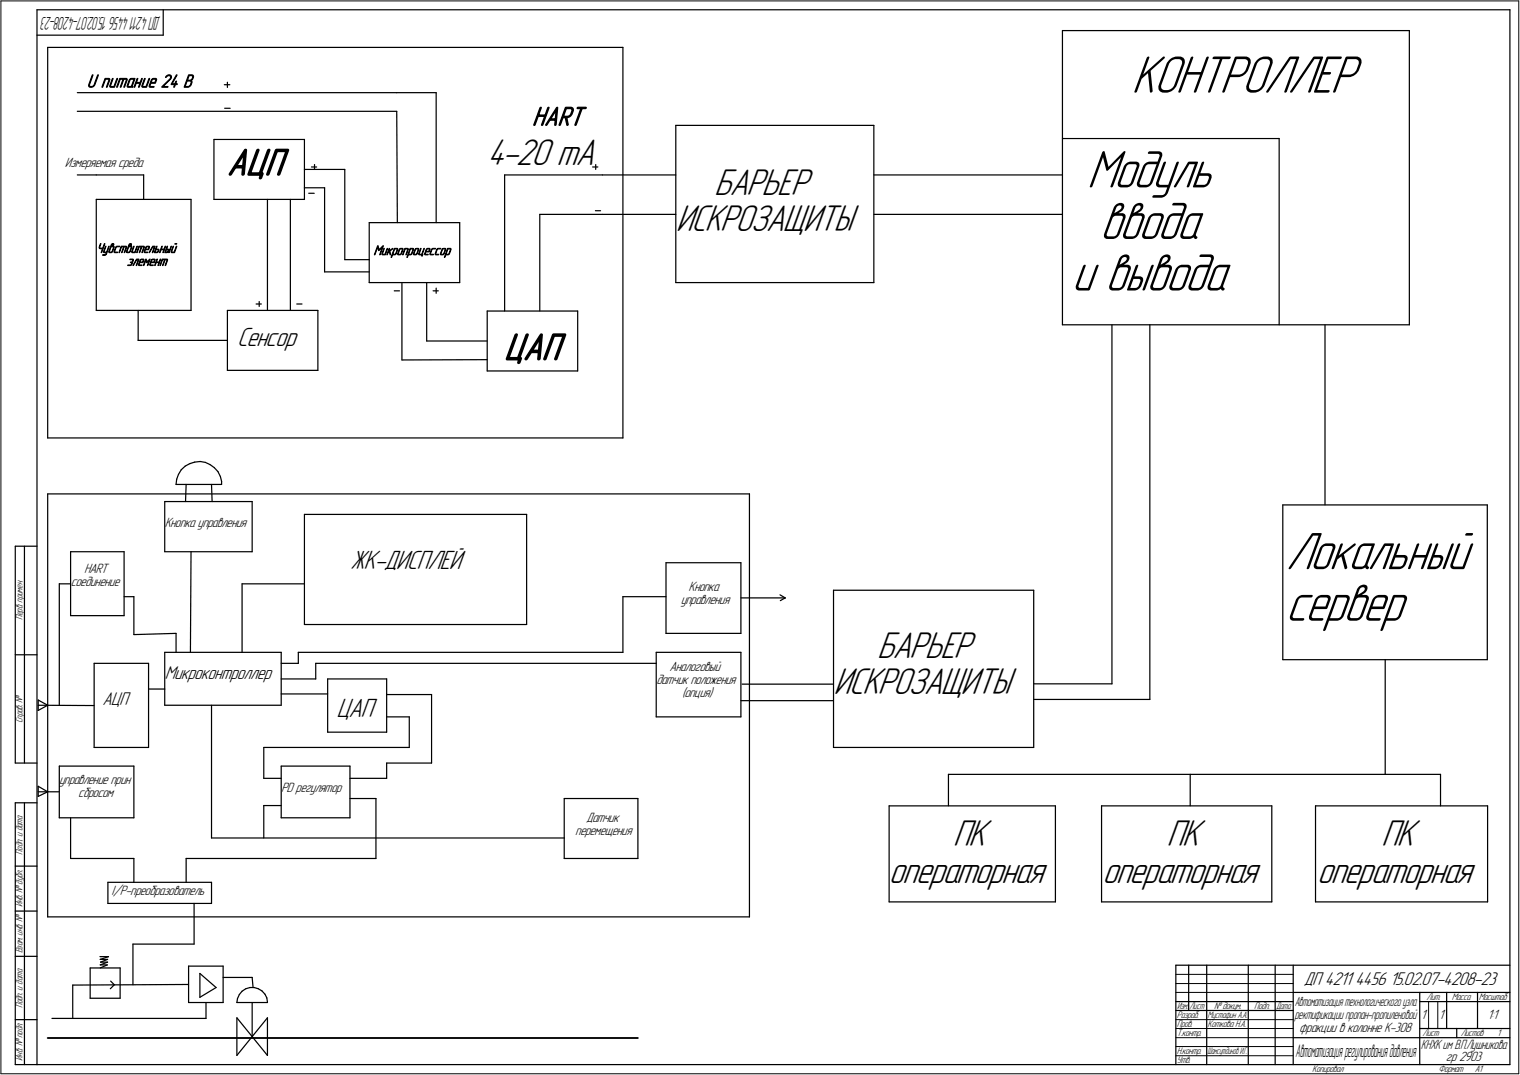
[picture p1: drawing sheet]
<svg xmlns="http://www.w3.org/2000/svg" width="842mm" height="595mm" viewBox="0 0 842 595" stroke-linecap="round" stroke-linejoin="round" font-family="sans-serif">
<g fill="none" stroke="#000" stroke-width=".68">
<path d="M20 5v584zM20 5h817zM20 19h70zM90 5v14zM589 17h192zM589 17v163zM781 17v163zM837 5v584zM26 26h319zM26 26v216zM345 26v216zM43 51h177z"/>
<path d="M124 47h3zM124 60h4zM126 46v2zM220 51h22zM242 51v72zM43 62h177zM119 77h50zM119 77v33zM169 77v33zM220 62v61zM374 69h110zM374 69v87z"/>
<path d="M484 69v87zM589 77h120zM709 77v103zM43 97h10zM53 97h27zM80 97v13zM169 94h22zM173 92h2zM174 91v3zM191 94v50zM280 97v75zM280 97h54z"/>
<path d="M328 92h3zM330 91v3zM334 97h40zM484 97h105zM53 110h53zM53 110v62zM106 110v62zM119 110h50zM148 110v62zM161 110v62zM169 104h11zM171 107h3z"/>
<path d="M180 104v47zM299 119v53zM299 119h35zM330 117h3zM334 119h40zM484 119h105zM205 123h50zM205 123v33zM255 123v33zM180 151h25zM191 144h14zM205 156h50z"/>
<path d="M223 156v43zM236 156v33zM242 160v2zM374 156h110zM53 172h53zM77 172v16zM126 172h50zM126 172v33zM142 168h3zM144 167v3zM164 168h3zM176 172v33z"/>
<path d="M218 161h3zM240 161h3zM270 172h50zM270 172v33zM320 172v33zM589 180h192zM616 180v199zM637 180v207zM734 180v100zM77 188h49zM223 199h47zM236 189h34z"/>
<path d="M126 205h50zM270 205h50zM26 242h319zM103 258l2-1zM105 257l3-1zM108 256h3zM111 256h3zM114 256l2 1zM116 257l3 2zM119 259l2 2zM26 273h389zM26 273v235z"/>
<path d="M91 278h49zM91 278v27zM98 268h25zM98 265v3zM99 263l-1 2zM100 260l-1 3zM100 260l3-2zM103 268v10zM117 268l1 10zM121 261l1 3zM122 264l1 3zM123 267v1z"/>
<path d="M140 278v27zM415 273v235zM711 280h113zM711 280v85zM824 280v85zM169 285h123zM169 285v61zM292 285v61zM8 302v120zM8 302h12zM14 302v120zM39 305v36z"/>
<path d="M39 305h30zM69 305v36zM91 305h49zM106 305l-1 56zM369 312h41zM369 312v39zM410 312v39zM33 323h6zM33 323v67zM69 330h5zM74 330v21zM134 323v38z"/>
<path d="M134 323h35zM345 330v31zM345 330h24zM410 331h25zM432 329l3 2zM432 333l3-2zM462 327h111zM462 327v87zM573 327v87zM39 341h30zM74 351h24zM98 351v10z"/>
<path d="M169 346h123zM369 351h41zM8 363h12zM52 367h30zM52 367v47zM82 367v47zM91 361h65zM91 361v29zM156 361v29zM156 376h19zM156 367h9zM165 361v6z"/>
<path d="M165 361h180zM175 367v9zM175 367h189zM182 376v29zM182 376h32zM214 376v29zM364 361h46zM364 361v36zM410 361v36zM411 379h51zM573 379h43zM711 365h113z"/>
<path d="M767 365v64zM21 390l31 1zM21 388l5 2zM21 388v5zM21 393l5-3zM82 382h9zM91 390h65zM117 390v74zM156 384h26zM214 397h13zM214 385h25zM227 397v17z"/>
<path d="M239 385v37zM364 397h46zM410 388h52zM573 387h64zM52 414h30zM146 414v17zM146 414h81zM182 405h32zM462 414h111zM8 422h12zM21 438h12zM21 435l5 3z"/>
<path d="M21 435v6zM33 424h41zM33 424v29zM74 424v29zM146 431h10zM156 424h38zM156 424v29zM194 424v29zM194 431h20zM214 422h25zM214 422v9zM525 429h242z"/>
<path d="M525 429v17zM659 429v17zM767 429h31zM798 429v17zM8 444v145zM8 444h12zM14 444v145zM21 441l5-3zM33 453h41zM39 453v22zM146 446h10zM146 446v18z"/>
<path d="M156 453h38zM194 442h14zM208 442v33zM313 442h40zM313 442v33zM353 442v33zM493 446h92zM493 446v53zM585 446v53zM610 446h95zM610 446v53zM705 446v53z"/>
<path d="M729 446h95zM729 446v53zM824 446v53zM8 480h12zM39 475h35zM74 475v14zM103 475v14zM103 475h105zM117 464h196zM313 475h40zM60 489h57zM60 489v11z"/>
<path d="M117 489v11zM493 499h92zM610 499h95zM729 499h95zM8 504h12zM26 508h389zM60 500h57zM108 500v23zM8 530h12zM50 536h17zM50 536v17zM55 530h5z"/>
<path d="M56 531l4-1zM56 531h4zM56 534l4-1zM56 534h3zM56 536l3-2zM56 533l4-2zM56 533h4zM67 536v17zM74 523h34zM74 523v22zM104 535h20zM104 535v20z"/>
<path d="M111 539v13zM111 539l9 8zM124 535v20zM651 534h186zM651 534v55zM659 534v25zM669 534v55zM692 534v55zM706 534v55zM716 534v55zM40 545v19zM40 545h64z"/>
<path d="M50 553h17zM61 543l2 2zM63 545l-2 2zM104 555h20zM111 552l9-5zM114 555v9zM124 541h16zM131 555h17zM132 553l-1 2zM133 551l-1 2zM134 549l-1 2zM134 549l2-2z"/>
<path d="M136 547h3zM139 547h2zM140 555v19zM140 541v6zM141 547h2zM143 547l2 2zM145 549l2 2zM147 551l1 2zM148 553v2zM148 555h.1M651 555h65zM651 559h65z"/>
<path d="M716 549h121zM787 549v40zM787 555h14zM801 549v20zM801 555h36zM819 549v20zM8 565h12zM29 564h85zM131 564v20zM131 564l17 20zM148 564v20zM148 564l-17 20z"/>
<path d="M716 575h71zM787 575h50zM787 569h50zM807 569v6zM8 589h12zM20 589h817z"/>
</g>
<path d="M26 575h327z" fill="none" stroke="#000" stroke-width="1"/>
<g fill="none" stroke="#000" stroke-width=".55">
<path d="M1 1v594zM1 1h840zM841 1v594zM651 539h65zM651 545h65zM651 549h65zM791 555v14zM797 555v14zM651 565h65zM651 569h65zM651 575h65zM651 579h65z"/>
<path d="M1 595h840zM651 585h65z"/>
</g>
<g font-size="31.1">
<text x="627" y="51">КОНТРОЛЛЕР</text>
<text x="602" y="104">Модуль</text>
<text x="609" y="132">ввода</text>
<text x="594" y="161">и вывода</text>
<text x="712" y="315">Локальный</text>
<text x="712" y="344">сервер</text>
</g>
<g font-size="21.9">
<text x="270" y="91">4-20 mA</text>
<text x="126" y="97">АЦП</text>
<text x="396" y="108">БАРЬЕР</text>
<text x="374" y="128">ИСКРОЗАЩИТЫ</text>
<text x="279" y="199">ЦАП</text>
<text x="486" y="364">БАРЬЕР</text>
<text x="462" y="384">ИСКРОЗАЩИТЫ</text>
<text x="528" y="469">ПК</text>
<text x="646" y="469">ПК</text>
<text x="765" y="469">ПК</text>
<text x="492" y="489">операторная</text>
<text x="611" y="489">операторная</text>
<text x="730" y="489">операторная</text>
</g>
<g font-size="15.6">
<text x="295" y="69">HART</text>
<text x="131" y="192">Сенсор</text>
<text x="194" y="315">ЖК-ДИСПЛЕЙ</text>
<text x="186" y="397">ЦАП</text>
</g>
<g font-size="10.8">
<text x="48" y="48">U питание 24 В</text>
<text x="91" y="376">Микроконтроллер</text>
<text x="57" y="391">АЦП</text>
<text x="722" y="545">ДП 4211</text>
<text x="751" y="545">4456</text>
<text x="770" y="545">15.02.07-4208-23</text>
</g>
<text font-size="10.4" x="89" y="9" transform="rotate(180 89 9)">ДП4211445615.02.07-4208-23</text>
<text font-size="10.3" x="718" y="585">Автоматизациярегулированиядавления</text>
<g font-size="7.9">
<text x="36" y="92">Измеряемая среда</text>
<text x="53" y="140">Чувствительный</text>
<text x="207" y="141">Микропроцессор</text>
<text x="70" y="147">элемент</text>
<text x="91" y="292">Кнопка управления</text>
<text x="47" y="317">HART</text>
<text x="39" y="324">соединение</text>
<text x="381" y="327">Кнопка</text>
<text x="377" y="334">управления</text>
<text x="371" y="372">Аналоговый</text>
<text x="364" y="379">датчик положения</text>
<text x="378" y="386">(опция)</text>
<text x="33" y="434">управление прин</text>
<text x="43" y="441">сбросом</text>
<text x="156" y="438">PD регулятор</text>
<text x="325" y="455">Датчик</text>
<text x="319" y="462">перемещения</text>
<text x="62" y="495">I/P-преобразователь</text>
<text x="787" y="564">1</text>
<text x="797" y="564">1</text>
<text x="824" y="564">1:1</text>
<text x="720" y="571">фракции в колонне К-308</text>
<text x="801" y="588">гр 2903</text>
</g>
<text font-size="7.8" x="787" y="581">КНХК им В.П.Лушникова</text>
<g font-size="7.7">
<text x="717" y="557">Автоматизациятехнологическогоузла</text>
<text x="717" y="564">ректификации пропан-пропиленовой</text>
</g>
<g font-size="5.5">
<text x="13" y="343" transform="rotate(-90 13 343)">Перв. примен.</text>
<text x="13" y="400" transform="rotate(-90 13 400)">Справ. №</text>
<text x="13" y="473" transform="rotate(-90 13 473)">Подп. и дата</text>
<text x="13" y="502" transform="rotate(-90 13 502)">Инв. № дубл.</text>
<text x="13" y="528" transform="rotate(-90 13 528)">Взам. инв. №</text>
<text x="790" y="554">Лит.</text>
<text x="804" y="554">Масса</text>
<text x="819" y="554">Масштаб</text>
<text x="13" y="558" transform="rotate(-90 13 558)">Подп. и дата</text>
<text x="652" y="564">Разраб.</text>
<text x="652" y="559">Изм.</text>
<text x="659" y="559">Лист</text>
<text x="669" y="564">Мустафин А.А.</text>
<text x="673" y="559">№ докум.</text>
<text x="695" y="559">Подп.</text>
<text x="707" y="559">Дата</text>
<text x="652" y="569">Пров.</text>
<text x="669" y="569">Коткова Н.А.</text>
<text x="652" y="574">Т.контр.</text>
<text x="788" y="574">Лист</text>
<text x="809" y="574">Листов</text>
<text x="829" y="574">1</text>
<text x="13" y="587" transform="rotate(-90 13 587)">Инв. № подл.</text>
<text x="652" y="584">Н.контр.</text>
<text x="652" y="589">Утв.</text>
<text x="727" y="594">Копировал</text>
<text x="797" y="594">Формат</text>
<text x="817" y="594">A1</text>
</g>
<text font-size="5.4" x="669" y="584">Шамсутдинов И.Г.</text>
</svg>
